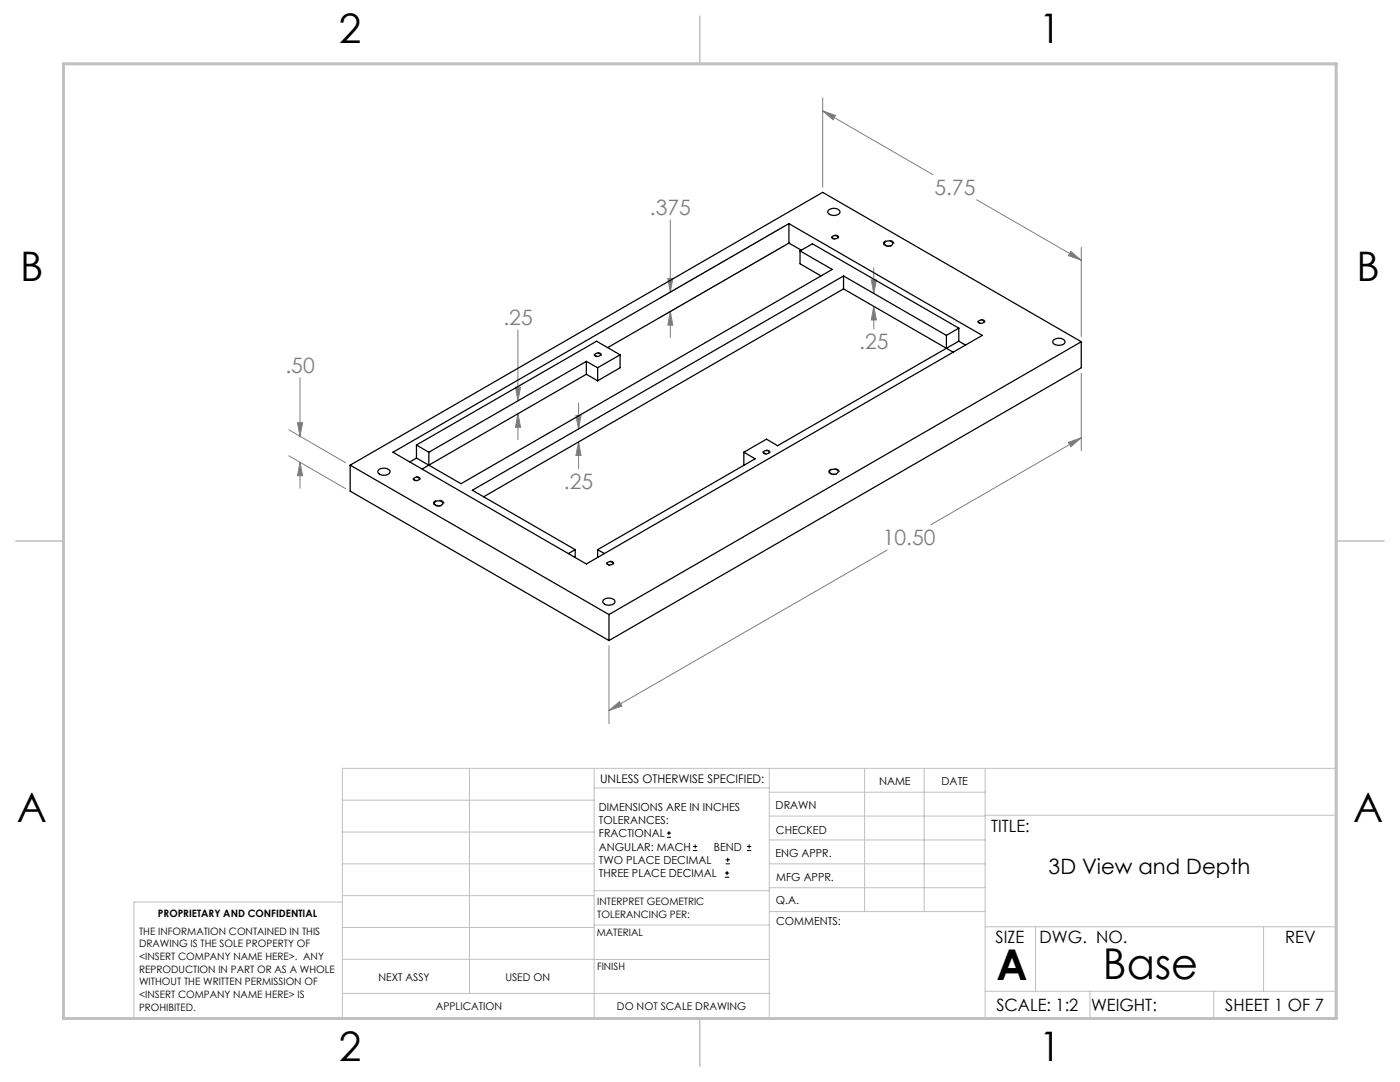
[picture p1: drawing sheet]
<svg xmlns="http://www.w3.org/2000/svg" width="279mm" height="216mm" viewBox="0 0 279 216" stroke-linecap="round" stroke-linejoin="round" font-family="sans-serif">
<g fill="none" stroke="#000" stroke-width=".2">
<path d="M133.1 167.1h.8M133.1 166.2h.8M133.5 165.8v.9M138.3 169.7h.8M138.3 168.9h.8M138.7 168.5v.8M144.7 175h.8M144.7 174.2h.8M144.8 172.4h.9M144.8 171.6h.9M145.1 173.8v.8M145.2 171.1v.9"/>
<path d="M149.1 169.7h.8M149.1 168.9h.8M149.5 168.5v.8"/>
</g>
<g fill="none" stroke="#808080" stroke-width=".2">
<path d="M164.2 19.5v17.9M164.2 22.1l22 12.8M164.2 22.1l2.6 .9-.5 .9zM194.9 39.9l20.9 12M133.3 55.6h1l-.5 2.7zM133.8 43.9v14.4M156.5 49l-25 14.5M156.5 45.1l-25 14.5M173.9 55.8h1l-.5 2.8zM174.4 53.4v5.2M213.7 50.2l2.1 1.7-2.6-.9zM215.8 49.4v17.8"/>
<path d="M59.9 75.4v11.7M102.9 77.3h1l-.5 2.7zM103.4 65.8v14.2M133.8 62.2l.5 2.7h-1zM133.8 62.2v5.1M174.4 61.1v4.5M174.4 61.1l.5 2.8h-1zM215.8 74.4v15.6M57.6 85.8l11.4 6.5M57.6 90.9l11.4 6.6M59.4 84.3h1l-.5 2.8zM59.9 92.3l.5 2.6h-1z"/>
<path d="M59.9 92.3v5.1M103.4 82.5l.5 2.8h-1zM103.4 82.6v5.1M114.9 82.9h1.1l-.5 2.7zM115.5 88.2l.5 2.7h-1.1zM115.5 80.4v5.2M115.5 88.2v5.3M213.2 88.3l2.6-1-2.1 1.8zM215.8 87.3l-30 17.4M177.1 109.7l-55.6 32.1M121.5 128.9v15.5M121.5 141.8l2.1-1.8 .5 .9z"/>
</g>
<path d="M166.2 47.6a.4 .4 0 0 1-.2-.5 .4 .4 0 0 1 .6-.2h.2a.42 .42 0 0 1 .6 .4 .42 .42 0 0 1-.6 .4l-.6-.1M118.8 71.1a.4 .4 0 0 1-.2-.6 .4 .4 0 0 1 .6-.1h.2a.42 .42 0 0 1 .6 .4 .42 .42 0 0 1-.5 .4l-.7-.1M195.3 64.5a.4 .4 0 0 1-.1-.6 .4 .4 0 0 1 .5-.1h.3a.42 .42 0 0 1 .6 .3 .42 .42 0 0 1-.6 .5l-.7-.1M82.6 95.8a.4 .4 0 0 1-.1-.5 .4 .4 0 0 1 .5-.2h.3a.42 .42 0 0 1 .6 .4 .42 .42 0 0 1-.6 .4l-.7-.1M152.5 90.5a.4 .4 0 0 1-.2-.5 .4 .4 0 0 1 .6-.2h.2a.42 .42 0 0 1 .6 .4 .42 .42 0 0 1-.6 .4l-.6-.1M121.3 112.7a.4 .4 0 0 1-.2-.6 .4 .4 0 0 1 .6-.1h.2a.42 .42 0 0 1 .6 .4 .42 .42 0 0 1-.6 .4l-.6-.1" fill="none" stroke="#000" stroke-width=".2" stroke-dasharray="1.3 .6" stroke-dashoffset=".7" stroke-linecap="butt"/>
<path d="M176.6 49a.52 .52 0 0 1-.3-.6 .52 .52 0 0 1 .6-.4 .94 .94 0 0 1 1.5 .7l-.3 .3-.6 .2-.9-.2M165.7 94.5a.52 .52 0 0 1-.3-.6 .52 .52 0 0 1 .6-.3 .94 .94 0 0 1 1.4 .7l-.3 .2-.5 .2-.9-.2M86.8 100.8a.52 .52 0 0 1-.3-.6 .52 .52 0 0 1 .6-.3 .94 .94 0 0 1 1.5 .7l-.3 .2-.6 .2-.9-.2" fill="none" stroke="#000" stroke-width=".2" stroke-dasharray="1.3 .6" stroke-dashoffset="-.1" stroke-linecap="butt"/>
<g fill="none" stroke="#c0c0c0" stroke-width=".2">
<path d="M68.3 159.7h50.3M93.7 153.3v44.9M118.6 153.3v49.9M118.6 157.2h34.9M153.5 153.3v49.9M153.5 158.1h43.1M172.5 153.3v28.6M184.4 153.3v28.6M196.6 153.3v49.9M68.3 180h-41.6v23.2h240v-49.9h-198.4v49.9M68.3 178.7h50.3M68.3 172.4h50.3"/>
<path d="M68.3 166h50.3M118.6 177.7h35M153.5 167.6h43.1M153.5 162.8h43.1M153.5 172.4h43.1M153.5 177.1h43.1M196.6 162.7h70.1M68.3 198.2h85.2M68.3 191.4l85.2 .1M68.3 185.1h50.3M118.6 184.6h35M153.6 181.9h43"/>
<path d="M196.6 197.8h70.1M196.6 184.9h70.1M206.7 184.9v12.9M217.5 197.8v5.4M242.2 197.8v5.4M252.2 184.9v12.9"/>
</g>
<path d="M139.7 3.2v9.5M3.1 107.9h9.6M266.7 107.9h9.5M139.7 203.2v9.6" fill="none" stroke="#c0c0c0" stroke-width=".3"/>
<path d="M12.7 12.7h254v190.5h-254z" fill="none" stroke="#c0c0c0" stroke-width=".6"/>
<path d="M59.4 84.3h1l-.5 2.8zM59.9 92.3l.5 2.6h-1zM121.5 141.8l2.1-1.8 .5 .9zM213.2 88.3l2.6-1-2.1 1.8zM213.7 50.2l2.1 1.7-2.6-.9zM164.2 22.1l2.6 .9-.5 .9zM133.8 62.2l.5 2.7h-1zM133.3 55.6h1l-.5 2.7zM174.4 61.1l.5 2.8h-1zM173.9 55.8h1l-.5 2.8zM103.4 82.5l.5 2.8h-1zM102.9 77.3h1l-.5 2.7zM115.5 88.2l.5 2.7h-1.1zM114.9 82.9h1.1l-.5 2.7z" fill="#808080"/>
<g fill="none" stroke="#000" stroke-width=".25">
<path d="M157.4 48.5l-36.1 20.9M157.4 48.5l2.5 1.4M157.4 44.6v3.9M159.7 50.1v2.5l4.2 2.5M159.7 50.1l6.4 3.7-74.1 42.7-6.4-3.7M159.7 50.1l2.4-1.5 29.2 16.9M165.3 42a1.5 1.5 0 0 1 2.3 .3 1.43 1.43 0 0 1-2.4 .1zM166.1 47.2a.59 .59 0 0 1 .6-.2 .59 .59 0 0 1 .5 .4 .59 .59 0 0 1-.6 .3 .59 .59 0 0 1-.5-.5zM168.3 57.6l-71.8 41.5M168.3 57.6l21.9 12.7M168.3 55.1l-74 42.7 20.5 11.9M168.3 55.1l20.6 11.8"/>
<path d="M168.3 55.1v2.5M176.5 48.4a1.08 1.08 0 0 1 1.7 .1 .97 .97 0 0 1-1.7 .1zM117 74.7l-31.4 18.1M117 74.7l2.3 1.3M117 72.1l2.3 1.3M117 72.1l-31.4 18.1M117 72.1v2.6M118.7 70.7a.59 .59 0 0 1 .7-.3 .59 .59 0 0 1 .4 .5 .59 .59 0 0 1-.6 .2 .59 .59 0 0 1-.5-.4zM119.3 73.4v2.6M123.8 70.8v2.6l-4.5 2.6M123.8 70.8l-4.7-2.7-36 20.7M123.8 70.8l-4.5 2.6"/>
<path d="M188.9 69.5l-33.7 19.4-2.2-1.3-4.6 2.6M188.9 66.9v2.6M191.3 68.1l-2.4 1.4M191.3 68.1l1.4 .8M191.3 65.5l-2.4 1.4M191.3 65.5v2.6M195.3 64.1a.59 .59 0 0 1 .6-.3 .59 .59 0 0 1 .5 .5 .59 .59 0 0 1-.7 .2 .59 .59 0 0 1-.4-.4zM210.2 67.9a1.54 1.54 0 0 1 2.3 .3 1.47 1.47 0 0 1-2.3 .3zM215.8 68.2l-94.3 54.4M215.8 68.2v5.2l-94.3 54.4M215.8 68.2l-51.6-29.8-94.3 54.4M69.9 92.8v5.2l51.6 29.8"/>
<path d="M69.9 92.8l51.6 29.8M75.5 93.8a1.57 1.57 0 0 1 2.4 .3 1.38 1.38 0 0 1-1.3 .7 1.38 1.38 0 0 1-1.2-.7zM78.4 90.2l79-45.6 38.6 22.3-79 45.6zM82.6 95.4a.56 .56 0 0 1 .6-.2 .56 .56 0 0 1 .4 .5l-.2 .1h-.5l-.3-.1zM83.1 91.4l-1.3 .8M83.1 91.4l2.5 1.4M83.1 88.8v2.6M83.1 88.8l2.5 1.4M85.6 92.8l-1.4 .8M85.6 90.2v2.6M148.4 90.2l2.3 1.3-31.4 18.2M148.4 90.2v2.6"/>
<path d="M152.4 90.1a.56 .56 0 0 1 .6-.2 .56 .56 0 0 1 .5 .4 .56 .56 0 0 1-.6 .3 .56 .56 0 0 1-.5-.5zM165.7 93.8l.8-.2a.62 .62 0 0 1 .8 .7 1.08 1.08 0 0 1-1.7-.1zM86.8 100.2a.94 .94 0 0 1 1.6 .3 1.05 1.05 0 0 1-1.7 0zM114.8 109.7l-1.3 .8M114.8 109.7v1.5M119.3 109.7l1.3 .8M119.3 109.7v1.5M120.4 119.8a1.66 1.66 0 0 1 2.3 0 .79 .79 0 0 1-1 1 1.09 1.09 0 0 1-1.4-.8zM121.2 112.3a.59 .59 0 0 1 .6-.2 .59 .59 0 0 1 .5 .4 .59 .59 0 0 1-.6 .3 .59 .59 0 0 1-.5-.5zM121.5 122.6v5.2"/>
</g>
<g font-size="8.5">
<text x="198.9" y="195.5">A</text>
<text x="220.1" y="195.4">Base</text>
</g>
<g font-size="8.1">
<text x="67.6" y="8.5">2</text>
<text x="207.3" y="8.5">1</text>
<text x="4" y="56.2">B</text>
<text x="270.7" y="56.2">B</text>
<text x="3.3" y="164.1">A</text>
<text x="270" y="164.1">A</text>
<text x="67.6" y="211.7">2</text>
<text x="207.3" y="211.7">1</text>
</g>
<g font-size="4.2" fill="#808080">
<text x="186.5" y="38.9">5.75</text>
<text x="129.7" y="42.9">.375</text>
<text x="100.5" y="64.9">.25</text>
<text x="171.5" y="69.7">.25</text>
<text x="57" y="74.4">.50</text>
<text x="112.5" y="97.6">.25</text>
<text x="176.2" y="108.8">10.50</text>
</g>
<text font-size="4.2" x="209.3" y="174.4">3D View and Depth</text>
<g font-size="3.4">
<text x="197.8" y="166">TITLE:</text>
<text x="198.7" y="188.1">SIZE</text>
<text x="207.5" y="188.1">DWG. NO.</text>
<text x="256.5" y="188.2">REV</text>
<text x="198.8" y="201.7">SCALE: 1:2</text>
<text x="217.7" y="201.8">WEIGHT:</text>
<text x="244.5" y="201.7">SHEET 1 OF 7</text>
</g>
<text font-size="2.4" x="119.8" y="156.2">UNLESS OTHERWISE SPECIFIED:</text>
<g font-size="2.2">
<text x="119.5" y="161.8">DIMENSIONS ARE IN INCHES</text>
<text x="154.8" y="161.4">DRAWN</text>
<text x="175.4" y="156.6">NAME</text>
<text x="187.9" y="156.7">DATE</text>
<text x="119.5" y="164.4">TOLERANCES:</text>
<text x="119.5" y="167.1">FRACTIONAL</text>
<text x="154.9" y="166.3">CHECKED</text>
<text x="119.5" y="169.7">ANGULAR: MACH</text>
<text x="119.5" y="172.4">TWO PLACE DECIMAL</text>
<text x="142.5" y="169.7">BEND</text>
<text x="154.8" y="171">ENG APPR.</text>
<text x="119.5" y="175">THREE PLACE DECIMAL</text>
<text x="154.9" y="175.7">MFG APPR.</text>
<text x="154.9" y="180.4">Q.A.</text>
<text x="154.9" y="184.6">COMMENTS:</text>
</g>
<g font-size="2.1">
<text x="75.5" y="195.7">NEXT ASSY</text>
<text x="100.9" y="195.7">USED ON</text>
<text x="86.9" y="201.5">APPLICATION</text>
<text x="123.1" y="201.6">DO NOT SCALE DRAWING</text>
</g>
<g font-size="2">
<text x="31.5" y="182.9">PROPRIETARY AND CONFIDENTIAL</text>
<text x="119.2" y="180.6">INTERPRET GEOMETRIC</text>
<text x="119.2" y="183.1">TOLERANCING PER:</text>
<text x="27.8" y="186.5">THE INFORMATION CONTAINED IN THIS</text>
<text x="27.8" y="189">DRAWING IS THE SOLE PROPERTY OF</text>
<text x="27.8" y="191.6">&lt;INSERT COMPANY NAME HERE&gt;. ANY</text>
<text x="119.1" y="186.7">MATERIAL</text>
<text x="27.8" y="194.1">REPRODUCTION IN PART OR AS A WHOLE</text>
<text x="27.8" y="196.6">WITHOUT THE WRITTEN PERMISSION OF</text>
<text x="119.1" y="193.5">FINISH</text>
<text x="27.8" y="199.1">&lt;INSERT COMPANY NAME HERE&gt; IS</text>
<text x="27.8" y="201.7">PROHIBITED.</text>
</g>
</svg>
